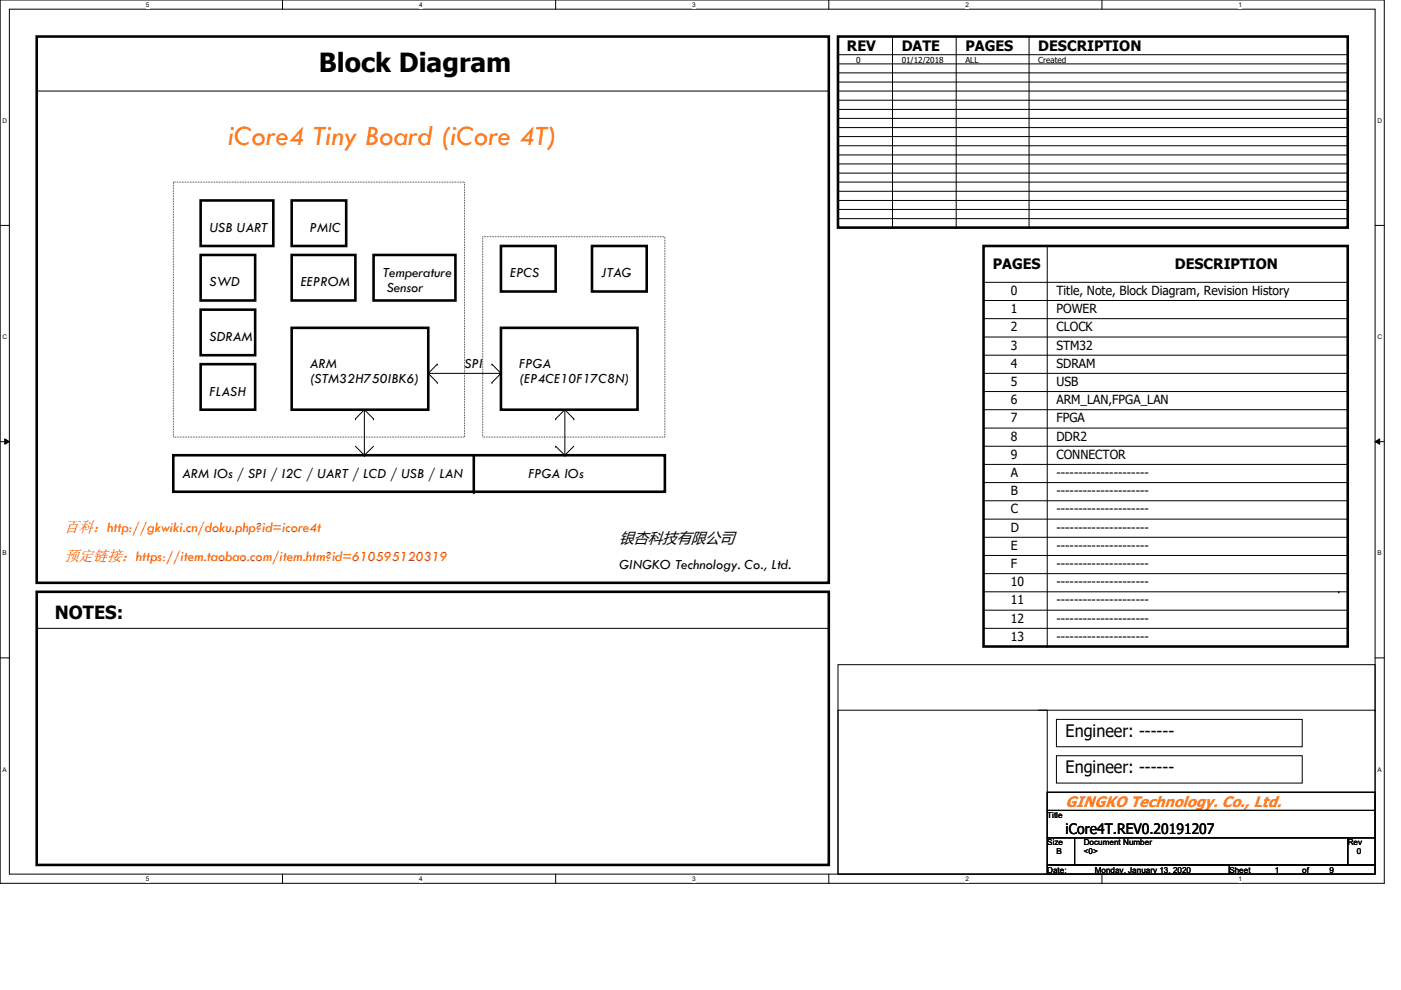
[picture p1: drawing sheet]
<svg xmlns="http://www.w3.org/2000/svg" width="297mm" height="210mm" viewBox="0 0 297 210" stroke-linecap="round" stroke-linejoin="round" font-family="sans-serif">
<path d="M0 0h293.5v187.3h-293.5zM2 1.9h289.5v183.4h-289.5z" fill="none" stroke="#000" stroke-width=".21"/>
<g fill="#fff">
<path d="M30.9 .2h.8v1.5h-.8z"/>
<path d="M30.9 185.5h.8v1.6h-.8z"/>
</g>
<path d="M59.9 0v1.9M59.9 185.3v2" fill="none" stroke="#000" stroke-width=".21"/>
<g fill="#fff">
<path d="M88.9 .2h.7v1.5h-.7z"/>
<path d="M88.9 185.5h.7v1.6h-.7z"/>
</g>
<path d="M117.8 0v1.9M117.8 185.3v2" fill="none" stroke="#000" stroke-width=".21"/>
<g fill="#fff">
<path d="M146.8 .2h.7v1.5h-.7z"/>
<path d="M146.8 185.5h.7v1.6h-.7z"/>
</g>
<path d="M175.7 0v1.9M175.7 185.3v2" fill="none" stroke="#000" stroke-width=".21"/>
<g fill="#fff">
<path d="M204.7 .2h.7v1.5h-.7z"/>
<path d="M204.7 185.5h.7v1.6h-.7z"/>
</g>
<path d="M233.6 0v1.9M233.6 185.3v2" fill="none" stroke="#000" stroke-width=".21"/>
<g fill="#fff">
<path d="M262.6 .2h.8v1.5h-.8z"/>
<path d="M262.6 185.5h.8v1.6h-.8z"/>
<path d="M.5 24.8h1v1.6h-1z"/>
<path d="M292.1 24.8h.9v1.6h-.9z"/>
<path d="M.5 70.7h1v1.5h-1z"/>
<path d="M292.1 70.7h.9v1.5h-.9z"/>
</g>
<path d="M0 47.8h2M291.5 47.8h2" fill="none" stroke="#000" stroke-width=".21"/>
<g fill="#fff">
<path d="M.5 116.5h.9v1.6h-.9z"/>
<path d="M292.1 116.5h.8v1.6h-.8z"/>
</g>
<path d="M0 93.6h2M1 93l1 .6-1 .6zM291.5 93.6l1-.6v1.2zM291.5 93.6h2" fill="none" stroke="#000" stroke-width=".21"/>
<path d="M1 93l1 .6-1 .6zM291.5 93.6l1-.6v1.2z" fill="#000"/>
<g fill="#fff">
<path d="M.5 162.4h.9v1.5h-.9z"/>
<path d="M292.1 162.4h.8v1.5h-.8z"/>
</g>
<g fill="none" stroke="#000" stroke-width=".21">
<path d="M7.8 19.3h167.9M175.7 19.3h.1M177.7 11.6h108M177.7 13.5h108M177.7 15.5h108M177.7 17.4h108M177.7 19.3h108M189.2 7.7v40.6M202.7 7.7v40.6M218.2 7.7v40.6M285.7 11.6h.1M285.7 13.5h.1"/>
<path d="M285.7 15.5h.1M285.7 17.4h.1M285.7 19.3h.1M177.7 21.3h108M177.7 23.2h108M177.7 25.1h108M177.7 27.1h108M177.7 29h108M177.7 30.9h108M177.7 32.9h108M177.7 34.8h108M177.7 36.7h108"/>
<path d="M177.7 38.6h108M285.7 21.3h.1M285.7 23.2h.1M285.7 25.1h.1M285.7 27.1h.1M285.7 29h.1M285.7 30.9h.1M285.7 32.9h.1M285.7 34.8h.1M285.7 36.7h.1M285.7 38.6h.1M177.7 40.6h108"/>
<path d="M177.7 42.5h108M177.7 44.4h108M177.7 46.4h108M189.2 48.3h.1M202.7 48.3h.1M208.5 59.9h77.2M218.2 48.3h.1M222 52.2v84.9M285.7 40.6h.1M285.7 42.5h.1M285.7 44.4h.1M285.7 46.4h.1"/>
<path d="M285.7 59.9h.1M90.8 79.2h15.4M90.8 79.2l1.9 1.9M92.7 77.2h.1M92.7 77.2l-1.9 2M104.3 77.2h.1M104.3 77.2l1.9 2M106.2 79.2h.1M106.2 79.2l-1.9 1.9M208.5 63.7h77.2M208.5 67.6h77.2M208.5 71.5h77.2"/>
<path d="M208.5 75.3h77.2M208.5 79.2h77.2M285.7 63.7h.1M285.7 67.6h.1M285.7 71.5h.1M285.7 75.3h.1M285.7 79.2h.1M75.3 88.8h.1M75.3 94.6l2 1.9M77.3 96.5h.1M77.3 86.9v9.6M77.3 86.9l-2 1.9"/>
<path d="M77.3 86.9l1.9 1.9M79.2 88.8h.1M79.2 94.6l-1.9 1.9M92.7 81.1h.1M104.3 81.1h.1M117.8 88.8h.1M117.8 94.6h.1M117.8 94.6l2 1.9M119.8 96.5h.1M119.8 86.9v9.6M119.8 86.9l-2 1.9M119.8 86.9l1.9 1.9"/>
<path d="M121.7 88.8h.1M121.7 94.6l-1.9 1.9M208.5 83h77.2M208.5 86.9h77.2M208.5 90.8h77.2M208.5 94.6h77.2M208.5 98.5h77.2M285.7 83h.1M285.7 86.9h.1M285.7 90.8h.1M285.7 94.6h.1M285.7 98.5h.1"/>
<path d="M208.5 102.3h77.2M208.5 106.2h77.2M208.5 110.1h77.2M208.5 113.9h77.2M208.5 117.8h77.2M285.7 102.3h.1M285.7 106.2h.1M285.7 110.1h.1M285.7 113.9h.1M285.7 117.8h.1M0 139.5h2M7.8 133.2h167.9"/>
<path d="M175.7 133.2h.1M208.5 121.6h77.2M208.5 125.5h77.2M208.5 129.4h77.2M208.5 133.2h77.2M222 137.1h.1M283.8 125.5h.1M285.7 121.6h.1M285.7 129.4h.1M285.7 133.2h.1M291.5 139.5h2M177.7 140.9h113.8v44.4h-113.8z"/>
<path d="M177.7 150.6h44.3v34.7h-44.3zM220.1 150.6h71.4M224 152.5h52.1v5.8h-52.1zM291.5 150.6h.1M222 168h69.5v3.8h-69.5zM222 171.8h69.5v5.8h-69.5zM222 177.6h5.8v5.8h-5.8zM224 160.2h52.1v5.8h-52.1zM227.8 177.6h57.9v5.8h-57.9zM285.7 177.6h5.8v5.8h-5.8zM222 183.4h38.6v1.9h-38.6zM260.6 183.4h30.9v1.9h-30.9z"/>
</g>
<g fill="none" stroke="#000" stroke-width=".55">
<path d="M7.8 7.7h167.9v115.9h-167.9zM177.7 7.7h108v40.6h-108zM42.5 54.1h11.6v9.6h-11.6zM42.5 42.5h15.5v9.7h-15.5zM61.8 42.5h11.6v9.7h-11.6zM61.8 54.1h13.5v9.6h-13.5zM79.2 54.1h17.4v9.6h-17.4zM106.2 52.2h11.6v9.6h-11.6zM125.5 52.2h11.6v9.6h-11.6zM208.5 52.2h77.2v84.9h-77.2zM42.5 77.2h11.6v9.7h-11.6zM42.5 65.7h11.6v9.6h-11.6z"/>
<path d="M61.8 69.5h29v17.4h-29zM106.2 69.5h29v17.4h-29zM36.7 96.5h104.3v7.8h-104.3zM100.5 96.5v7.8M7.8 125.5h167.9v57.9h-167.9z"/>
</g>
<path d="M36.7 38.6h61.8v54.1h-61.8zM102.4 50.2h38.6v42.5h-38.6z" fill="none" stroke="#000" stroke-width=".21" stroke-dasharray="0 .3"/>
<circle cx="100.5" cy="104.3" r=".28" fill="#000"/>
<text font-size="6.1" fill="#ff7f00" x="48.3" y="30.7">iCore4 Tiny Board (iCore 4T)</text>
<text font-size="5.6" x="67.6" y="15.2">Block Diagram</text>
<text font-size="3.9" x="11.6" y="131.3">NOTES:</text>
<g font-size="3.6">
<text x="225.9" y="156.2">Engineer: ------</text>
<text x="225.9" y="163.9">Engineer: ------</text>
</g>
<g font-size="3.2" fill="#f00">
<text x="13.6" y="112.9">百百：http://gkwiki.cn/doku.php?id=icore4t</text>
<text x="13.6" y="119">预预预预：https://item.taobao.com/item.htm?id=610595120319</text>
</g>
<text font-size="3.2" x="131.3" y="115.1">银杏科技有限公司</text>
<text font-size="3.2" fill="#ff7f00" x="225.9" y="171">GINGKO Technology. Co., Ltd.</text>
<g font-size="3">
<text x="179.6" y="10.8">REV</text>
<text x="191.2" y="10.8">DATE</text>
<text x="204.7" y="10.8">PAGES</text>
<text x="220.1" y="10.8">DESCRIPTION</text>
<text x="44.4" y="49.1">USB UART</text>
<text x="65.7" y="49.1">PMIC</text>
<text x="81.1" y="58.8">Temperature</text>
<text x="108.2" y="58.8">EPCS</text>
<text x="127.5" y="58.8">JTAG</text>
<text x="210.5" y="57.1">PAGES</text>
<text x="249.1" y="57.1">DESCRIPTION</text>
<text x="44.4" y="60.7">SWD</text>
<text x="63.8" y="60.7">EEPROM</text>
<text x="82" y="61.8">Sensor</text>
<text x="44.4" y="72.3">SDRAM</text>
<text x="44.4" y="83.9">FLASH</text>
<text x="65.7" y="78.1">ARM</text>
<text x="65.7" y="81.2">(STM32H750IBK6)</text>
<text x="98.5" y="78.1">SPI</text>
<text x="110.1" y="78.1">FPGA</text>
<text x="110.1" y="81.2">(EP4CE10F17C8N)</text>
<text x="38.6" y="101.3">ARM IOs / SPI / I2C / UART / LCD / USB / LAN</text>
<text x="112" y="101.3">FPGA IOs</text>
<text x="131.3" y="120.6">GINGKO Technology. Co., Ltd.</text>
<text x="225.9" y="176.8">iCore4T.REV0.20191207</text>
</g>
<g font-size="2.7">
<text x="214.3" y="62.5">0</text>
<text x="224" y="62.5">Title, Note, Block Diagram, Revision History</text>
<text x="214.3" y="66.4">1</text>
<text x="214.3" y="70.2">2</text>
<text x="224" y="66.4">POWER</text>
<text x="224" y="70.2">CLOCK</text>
<text x="214.3" y="74.1">3</text>
<text x="214.3" y="78">4</text>
<text x="224" y="74.1">STM32</text>
<text x="224" y="78">SDRAM</text>
<text x="214.3" y="81.8">5</text>
<text x="224" y="81.8">USB</text>
<text x="214.3" y="85.7">6</text>
<text x="214.3" y="89.5">7</text>
<text x="224" y="85.7">ARM_LAN,FPGA_LAN</text>
<text x="224" y="89.5">FPGA</text>
<text x="214.3" y="93.4">8</text>
<text x="224" y="93.4">DDR2</text>
<text x="214.3" y="97.3">9</text>
<text x="214.3" y="101.1">A</text>
<text x="224" y="97.3">CONNECTOR</text>
<text x="224" y="101.1">---------------------</text>
<text x="214.3" y="105">B</text>
<text x="224" y="105">---------------------</text>
<text x="214.3" y="108.8">C</text>
<text x="214.3" y="112.7">D</text>
<text x="224" y="108.8">---------------------</text>
<text x="224" y="112.7">---------------------</text>
<text x="214.3" y="116.6">E</text>
<text x="224" y="116.6">---------------------</text>
<text x="214.3" y="120.4">F</text>
<text x="214.3" y="124.3">10</text>
<text x="224" y="120.4">---------------------</text>
<text x="224" y="124.3">---------------------</text>
<text x="214.3" y="128.1">11</text>
<text x="224" y="128.1">---------------------</text>
<text x="214.3" y="132">12</text>
<text x="214.3" y="135.9">13</text>
<text x="224" y="132">---------------------</text>
<text x="224" y="135.9">---------------------</text>
</g>
<g font-size="1.7">
<text x="181.5" y="13.3">0</text>
<text x="191.2" y="13.3">01/12/2018</text>
<text x="204.7" y="13.3">ALL</text>
<text x="220.1" y="13.3">Created</text>
<text x="222" y="173.4">Title</text>
<text x="222" y="179.2">Size</text>
<text x="229.8" y="179.2">Document Number</text>
<text x="285.7" y="179.2">Rev</text>
<text x="222" y="185">Date:</text>
<text x="224" y="181.1">B</text>
<text x="229.8" y="181.1">&lt;0&gt;</text>
<text x="232.1" y="185">Monday, January 13, 2020</text>
<text x="260.6" y="185">Sheet</text>
<text x="270.3" y="185">1</text>
<text x="276.1" y="185">of</text>
<text x="281.9" y="185">9</text>
<text x="287.7" y="181.1">0</text>
</g>
<g font-size="1.4">
<text x="30.9" y="1.4">5</text>
<text x="88.9" y="1.4">4</text>
<text x="146.8" y="1.4">3</text>
<text x="204.7" y="1.4">2</text>
<text x="262.6" y="1.4">1</text>
<text x=".5" y="26.1">D</text>
<text x="292.1" y="26.1">D</text>
<text x=".5" y="71.9">C</text>
<text x="292.1" y="71.9">C</text>
<text x=".5" y="117.8">B</text>
<text x="292.1" y="117.8">B</text>
<text x=".5" y="163.6">A</text>
<text x="292.1" y="163.6">A</text>
<text x="30.9" y="186.8">5</text>
<text x="88.9" y="186.8">4</text>
<text x="146.8" y="186.8">3</text>
<text x="204.7" y="186.8">2</text>
<text x="262.6" y="186.8">1</text>
</g>
</svg>
